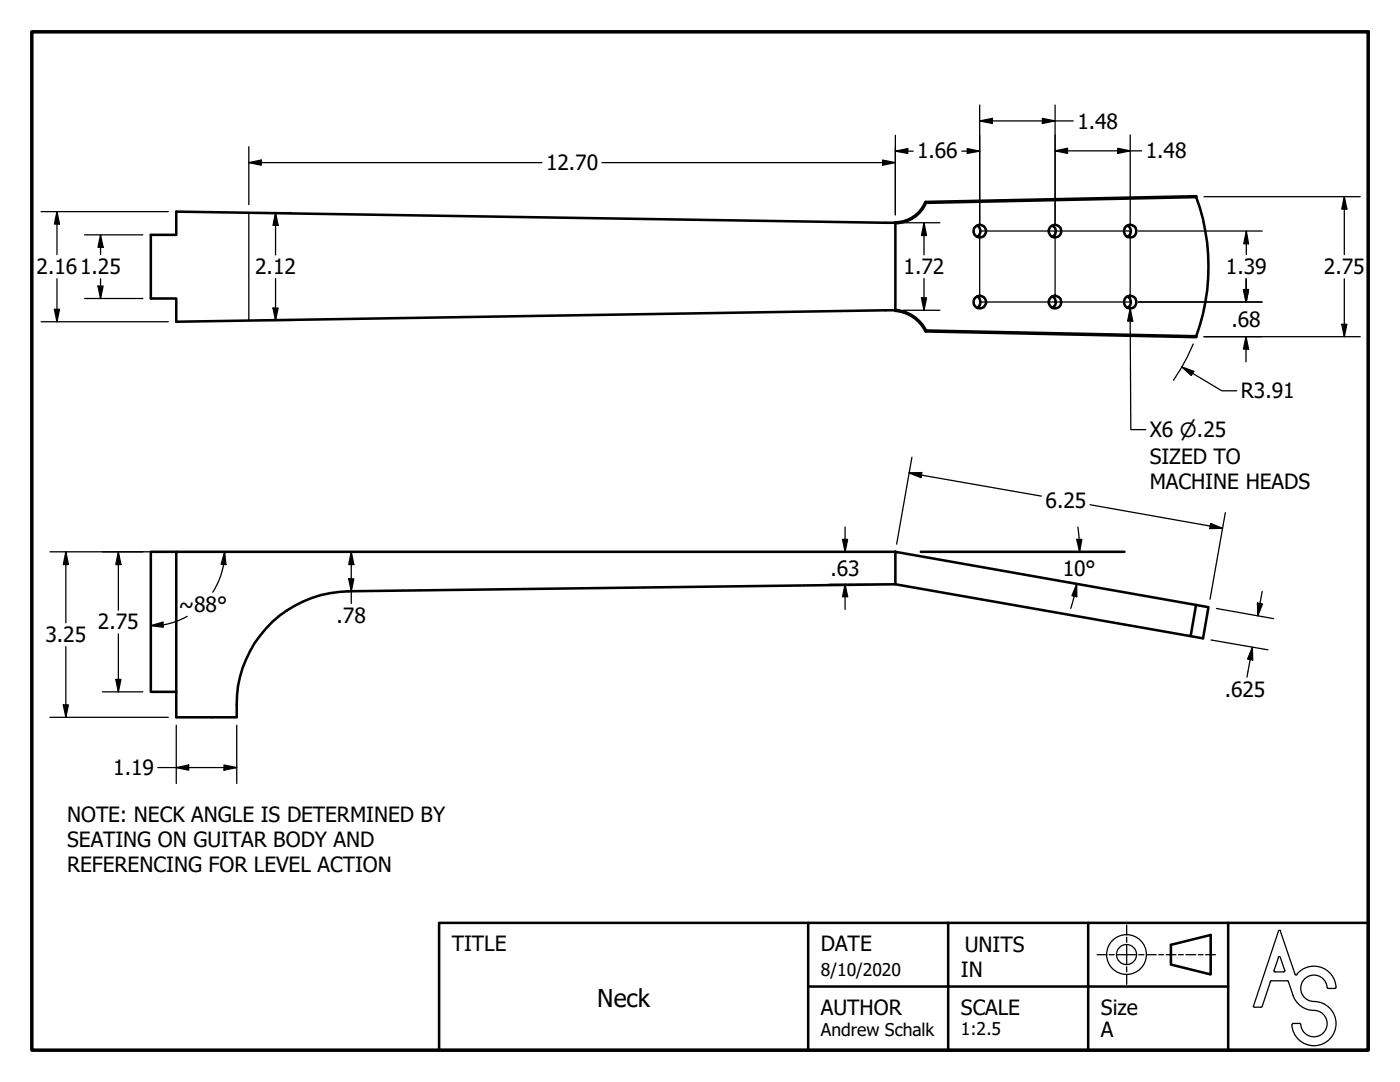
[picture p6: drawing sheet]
<svg xmlns="http://www.w3.org/2000/svg" width="279mm" height="216mm" viewBox="0 0 279 216" stroke-linecap="round" stroke-linejoin="round" font-family="sans-serif">
<!-- layer: Visible (ANSI) -->
<g fill="none" stroke="#000" stroke-width=".51">
<path d="M237.6 39.2h1.1a40.6 40.6 0 0 1 0 28h-1.1M30.1 46.9h5.1v-4.7l143.5 2.2v17.5l-143.5 2.3v-4.6h-5.1zM195 45a1.27 1.27 0 0 1 0 2.2M195 59.1a1.33 1.33 0 0 1 0 2.3M210 59.1a1.27 1.27 0 0 1 .7 1.2 1.27 1.27 0 0 1-.7 1.1M210 45a1.22 1.22 0 0 1 .7 1.1 1.22 1.22 0 0 1-.7 1.1M225 45a1.22 1.22 0 0 1 .7 1.1 1.22 1.22 0 0 1-.7 1.1M225 59.1a1.27 1.27 0 0 1 .7 1.2 1.27 1.27 0 0 1-.7 1.1M35.2 110.1h-5.1v27.9h5.1M178.7 110.1h-143.5v33h12a23.7 23.7 0 0 1 3.6-14.8 22.9 22.9 0 0 1 18.7-10.3l109.2-1.4M178.7 110.1l60 10.6-1.1 6.2-58.9-10.3zM238.7 120.7l2.5 .5-1.1 6.2-2.5-.5"/>
<circle cx="195.5" cy="46.1" r="1.26"/>
<circle cx="210.6" cy="46.1" r="1.26"/>
<circle cx="225.6" cy="46.1" r="1.26"/>
<circle cx="195.5" cy="60.2" r="1.26"/>
<circle cx="210.6" cy="60.2" r="1.26"/>
<circle cx="225.6" cy="60.2" r="1.26"/>
</g>
<!-- layer: Border (ANSI) -->
<path d="M6.3 6.3h266.7v203.2h-266.7z" fill="none" stroke="#000" stroke-width=".7"/>
<!-- layer: Sketch Geometry (ANSI) -->
<g fill="none" stroke="#000" stroke-width=".25">
<path d="M49.7 42.4v21.5M195.5 46.1h30.1v14.2h-30.1zM210.6 46.1v14.2M218.9 190.5h2M221.4 190.5h1M222.9 190.5h3.9M224.9 188.5v4M224.9 184.6v2M224.9 187v1M224.9 192.9v1M224.9 194.4v2M227.3 190.5h1"/>
<path d="M228.8 190.5h2M231.3 190.5h.9M232.7 190.5h2M235.2 190.5h1M236.7 190.5h1.9M239.1 190.5h1M240.6 190.5h2M253.6 195.8l-1.7 5M253.7 195.7l-.2 .2M253.7 195.7h3.2M254.3 193.6l.2 .3h1.7M255.1 191l.2-.1 .2 .1"/>
<path d="M255.1 191.1l-.8 2.6M255.1 185.8l-4.9 14.9M255.5 185.8l2.9 8.6M255.5 191.1l.9 2.6M255.6 185.8l-.2-.2-.2 .2M256.4 193.6l-.2 .3M257 195.7l.2 .2M257.1 195.8a8.3 8.3 0 0 0 2 4.6 5 5 0 0 0 3.7 1.3 2.64 2.64 0 0 1 2 2.9 2.64 2.64 0 0 1-2.6 2.3 2.64 2.64 0 0 1-2.6-2.4M258.5 194.4l.1 .2 .2-.1M258.8 194.4a4.4 4.4 0 0 1 4.9-1.4 4.4 4.4 0 0 1 2.9 4.2h-.2M264.9 197a2.64 2.64 0 0 0-2.8-2.4 2.64 2.64 0 0 0-2.5 2.7 2.64 2.64 0 0 0 2.6 2.5 4.4 4.4 0 0 1 4.4 4.4 4.4 4.4 0 0 1-4.2 4.5 4.4 4.4 0 0 1-4.6-4.2M264.9 197l.2 .2"/>
<path d="M265 197.2h1.4M250.1 200.7l.1 .2 .2 .1h1.3l.2-.2M258.1 204.2h1.3M258.1 204.2l-.2 .2M259.4 204.2l.2 .2"/>
<circle cx="224.8" cy="190.5" r="4"/>
<circle cx="224.8" cy="190.5" r="2"/>
</g>
<!-- layer: Title (ANSI) -->
<path d="M161.3 184.1h-73.7v25.4h73.7M161.3 196.8h83.8M189.2 184.1v25.4h83.8v-25.4h-55.8v25.4M189.2 184.1h-27.9v25.4h27.9M189.2 184.1h28M233.7 188.5l7.9-1.9v7.8l-7.9-1.9zM245.1 184.1v25.4" fill="none" stroke="#000" stroke-width=".51"/>
<!-- layer: Sketch Geometry (ANSI) -->
<path d="M238.7 39.2l-53.9 1.2M184.7 40.4a6.6 6.6 0 0 1-6 4M178.6 61.9a7.5 7.5 0 0 1 6.2 4.1M184.8 66l53.9 1.2" fill="none" stroke="#000" stroke-width=".7"/>
<path d="M183.8 110.1h40.6" fill="none" stroke="#000" stroke-width=".51"/>
<!-- layer: Dimension (ANSI) -->
<g fill="none" stroke="#000" stroke-width=".25">
<path d="M49.7 32.4l2.4-.5v1.1zM49.7 32.4h58.4M49.7 29.3v11.5M120.1 32.4h58.6M176.1 31.9l2.6 .5-2.6 .6zM178.7 30.2l2.5-.5v.9zM178.7 30.2h3.5M178.7 27v15.9M192 30.2h3.5M193 29.7l2.5 .5-2.5 .4zM195.5 24.1l2.6-.5v1zM195.5 21v23.5"/>
<path d="M195.5 24.1h18.7M208 23.6l2.6 .5-2.6 .5zM210.6 30.1l2.4-.5v1zM210.6 21v23.5M210.6 30.1h17.2M223.1 29.6l2.5 .5-2.5 .5zM225.6 26.9v17.6M240.3 39.2h31.2M268.3 39.2l.5 2.5h-1zM268.3 39.2v11.6M8.2 42.2h25.4M11.4 42.2l.5 2.5h-1z"/>
<path d="M11.4 42.2v8.6M11.4 55.6v8.6M16.9 46.9h11.6M16.9 59.6h11.6M19.6 57.1h1l-.5 2.5zM20.1 46.9l.5 2.4h-1zM20.1 46.9v3.9M20.1 55.6v4M51.2 42.4h7M55 42.4l.5 2.6h-1zM55 42.4v8.5M55 55.6v8.3"/>
<path d="M180.3 44.4h7.3M183.9 59.4h1l-.5 2.5zM184.4 44.4l.5 2.6h-1zM184.4 44.4v6.5M184.4 55.6v6.3M227.1 46.1h24.8M248.2 57.8h1l-.5 2.5zM248.7 55.6v4.7M248.7 46.1l.5 2.5h-1zM248.7 46.1v4.7M268.3 55.6v11.6M8.2 64.2h25.4"/>
<path d="M10.9 61.7h1l-.5 2.5zM51.2 63.9h7M54.5 61.5h1l-.5 2.4zM180.3 61.9h7.3M225.6 61.5l.5 2.6h-1.1zM225.6 61.5l.1 24.2h3M227.1 60.3h24.8M235.8 73.2l2.5 .9-.6 .8zM235.8 73.2l8 4.8h3M238.1 68.6l-1.1 2.6-2.8 4.7M240.3 67.2h31.2M248.7 67.2l.5 2.5h-1z"/>
<path d="M248.7 67.2v5M267.8 64.7h1l-.5 2.5zM181.4 94.4l2.6-.1-.2 1zM181.4 94.4l26.4 4.6M182 91.2l-3.1 17.4M10 110.1h23.6M13.1 110.1l.6 2.5h-1.1zM13.1 110.1v14.2M23.6 110.1l.5 2.5h-1zM23.6 110.1v11.6M44.6 112.6a14.8 14.8 0 0 1-2.2 5.6M44.8 110.1l.3 2.5h-1z"/>
<path d="M44.8 110.1l-.2 2.5M69.6 115.5h1l-.5 2.5zM70.1 110.1l.5 2.5h-1zM70.1 110.1v10.3M165.5 110.1h11.6M165.5 116.6h11.6M168.1 107.6h1.1l-.5 2.5zM168.7 116.6l.5 2.5h-1.1zM168.7 105.2v4.9M168.7 116.6v5M214.4 119l-.7 2.4M214.9 116.5v2.6l-1-.2z"/>
<path d="M214.9 107.6h1l-.4 2.5zM214.9 116.5l-.5 2.4M215.1 105.2l.3 2.4M215.4 107.6l.1 2.5M217.6 100.7l26.4 4.7M241.6 104.5l2.4 .9-2.6 .1zM244.5 102.3l-3 17.3M251.9 118l-.9 4.9M13.1 129v14.1M20.4 138h8.1M23.1 135.6h1l-.5 2.4zM23.6 126.5v11.5"/>
<path d="M30.1 124.8l2.4-.7 .1 1.1zM32.6 124.7l-2.5 .1M37.4 123l-2.7 1.2-2.1 .5M241.7 127.7l11.3 2M242.8 121.4l11.4 2M249.9 129.2l.1 2.5-1-.2zM249.9 129.2l-1 5.9M251 120.3l1 .2-1 2.4zM10 143.1h23.6M12.6 140.7h1.1l-.6 2.4zM31.5 153.2h15.7M35.2 153.2l2.5-.5v1z"/>
<path d="M35.2 144.7v11.6M44.7 152.7l2.5 .5-2.5 .5zM47.2 144.7v11.6"/>
</g>
<g fill="#000">
<path d="M49.7 32.4l2.4-.5v1.1z" fill-rule="evenodd"/>
<path d="M176.1 31.9l2.6 .5-2.6 .6z" fill-rule="evenodd"/>
<path d="M178.7 30.2l2.5-.5v.9z" fill-rule="evenodd"/>
<path d="M193 29.7l2.5 .5-2.5 .4z" fill-rule="evenodd"/>
<path d="M195.5 24.1l2.6-.5v1z" fill-rule="evenodd"/>
<path d="M208 23.6l2.6 .5-2.6 .5z" fill-rule="evenodd"/>
<path d="M210.6 30.1l2.4-.5v1z" fill-rule="evenodd"/>
<path d="M223.1 29.6l2.5 .5-2.5 .5z" fill-rule="evenodd"/>
<path d="M11.4 42.2l.5 2.5h-1z" fill-rule="evenodd"/>
<path d="M19.6 57.1h1l-.5 2.5z" fill-rule="evenodd"/>
<path d="M20.1 46.9l.5 2.4h-1z" fill-rule="evenodd"/>
<path d="M55 42.4l.5 2.6h-1z" fill-rule="evenodd"/>
<path d="M183.9 59.4h1l-.5 2.5z" fill-rule="evenodd"/>
<path d="M184.4 44.4l.5 2.6h-1z" fill-rule="evenodd"/>
<path d="M248.2 57.8h1l-.5 2.5z" fill-rule="evenodd"/>
<path d="M248.2 57.8h1l-.5 2.5z" fill-rule="evenodd"/>
<path d="M248.7 46.1l.5 2.5h-1z" fill-rule="evenodd"/>
<path d="M268.3 39.2l.5 2.5h-1z" fill-rule="evenodd"/>
<path d="M10.9 61.7h1l-.5 2.5z" fill-rule="evenodd"/>
<path d="M54.5 61.5h1l-.5 2.4z" fill-rule="evenodd"/>
<path d="M225.6 61.5l.5 2.6h-1.1z" fill-rule="evenodd"/>
<path d="M235.8 73.2l2.5 .9-.6 .8z" fill-rule="evenodd"/>
<path d="M248.7 67.2l.5 2.5h-1z" fill-rule="evenodd"/>
<path d="M267.8 64.7h1l-.5 2.5z" fill-rule="evenodd"/>
<path d="M181.4 94.4l2.6-.1-.2 1z" fill-rule="evenodd"/>
<path d="M13.1 110.1l.6 2.5h-1.1z" fill-rule="evenodd"/>
<path d="M23.6 110.1l.5 2.5h-1z" fill-rule="evenodd"/>
<path d="M44.8 110.1l.3 2.5h-1z" fill-rule="evenodd"/>
<path d="M69.6 115.5h1l-.5 2.5z" fill-rule="evenodd"/>
<path d="M70.1 110.1l.5 2.5h-1z" fill-rule="evenodd"/>
<path d="M168.1 107.6h1.1l-.5 2.5z" fill-rule="evenodd"/>
<path d="M168.7 116.6l.5 2.5h-1.1z" fill-rule="evenodd"/>
<path d="M214.9 116.5v2.6l-1-.2z" fill-rule="evenodd"/>
<path d="M214.9 107.6h1l-.4 2.5z" fill-rule="evenodd"/>
<path d="M241.6 104.5l2.4 .9-2.6 .1z" fill-rule="evenodd"/>
<path d="M23.1 135.6h1l-.5 2.4z" fill-rule="evenodd"/>
<path d="M30.1 124.8l2.4-.7 .1 1.1z" fill-rule="evenodd"/>
<path d="M249.9 129.2l.1 2.5-1-.2z" fill-rule="evenodd"/>
<path d="M251 120.3l1 .2-1 2.4z" fill-rule="evenodd"/>
<path d="M12.6 140.7h1.1l-.6 2.4z" fill-rule="evenodd"/>
<path d="M35.2 153.2l2.5-.5v1z" fill-rule="evenodd"/>
<path d="M44.7 152.7l2.5 .5-2.5 .5z" fill-rule="evenodd"/>
</g>
<text font-size="4.9" x="119.2" y="201">Neck</text>
<g font-size="4.2">
<text x="215" y="25.7">1.48</text>
<text x="109" y="34">12.70</text>
<text x="183" y="31.6">1.66</text>
<text x="228.7" y="31.6">1.48</text>
<text x="7.3" y="54.7">2.161.25</text>
<text x="50.9" y="54.7">2.12</text>
<text x="180.3" y="54.7">1.72</text>
<text x="244.7" y="54.7">1.39</text>
<text x="264.2" y="54.7">2.75</text>
<text x="245.7" y="65.3">.68</text>
<text x="247.6" y="79.5">R3.91</text>
<text x="229.5" y="87.2">X6 ⌀.25</text>
<text x="229.5" y="92.6">SIZED TO</text>
<text x="208.7" y="101.4">6.25</text>
<text x="229.5" y="97.6">MACHINE HEADS</text>
<text x="165.7" y="114.9">.63</text>
<text x="212.1" y="114.9">10°</text>
<text x="19.6" y="125.6">2.75</text>
<text x="35.7" y="122">~88°</text>
<text x="67.2" y="124.3">.78</text>
<text x="9.1" y="128.1">3.25</text>
<text x="244.4" y="139.1">.625</text>
<text x="22.6" y="154.7">1.19</text>
<text x="13.4" y="164">NOTE: NECK ANGLE IS DETERMINED BY</text>
<text x="13.4" y="169">SEATING ON GUITAR BODY AND</text>
<text x="13.4" y="174.1">REFERENCING FOR LEVEL ACTION</text>
<text x="90.2" y="189.7">TITLE</text>
<text x="163.8" y="189.7">DATE</text>
<text x="192.5" y="190">UNITS</text>
<text x="191.8" y="195">IN</text>
<text x="163.8" y="202.5">AUTHOR</text>
<text x="191.8" y="202.5">SCALE</text>
<text x="219.7" y="202.5">Size</text>
<text x="219.7" y="206.9">A</text>
</g>
<g font-size="3.5">
<text x="163.8" y="194.7">8/10/2020</text>
<text x="163.8" y="206.6">Andrew Schalk</text>
<text x="191.8" y="206.6">1:2.5</text>
</g>
</svg>
